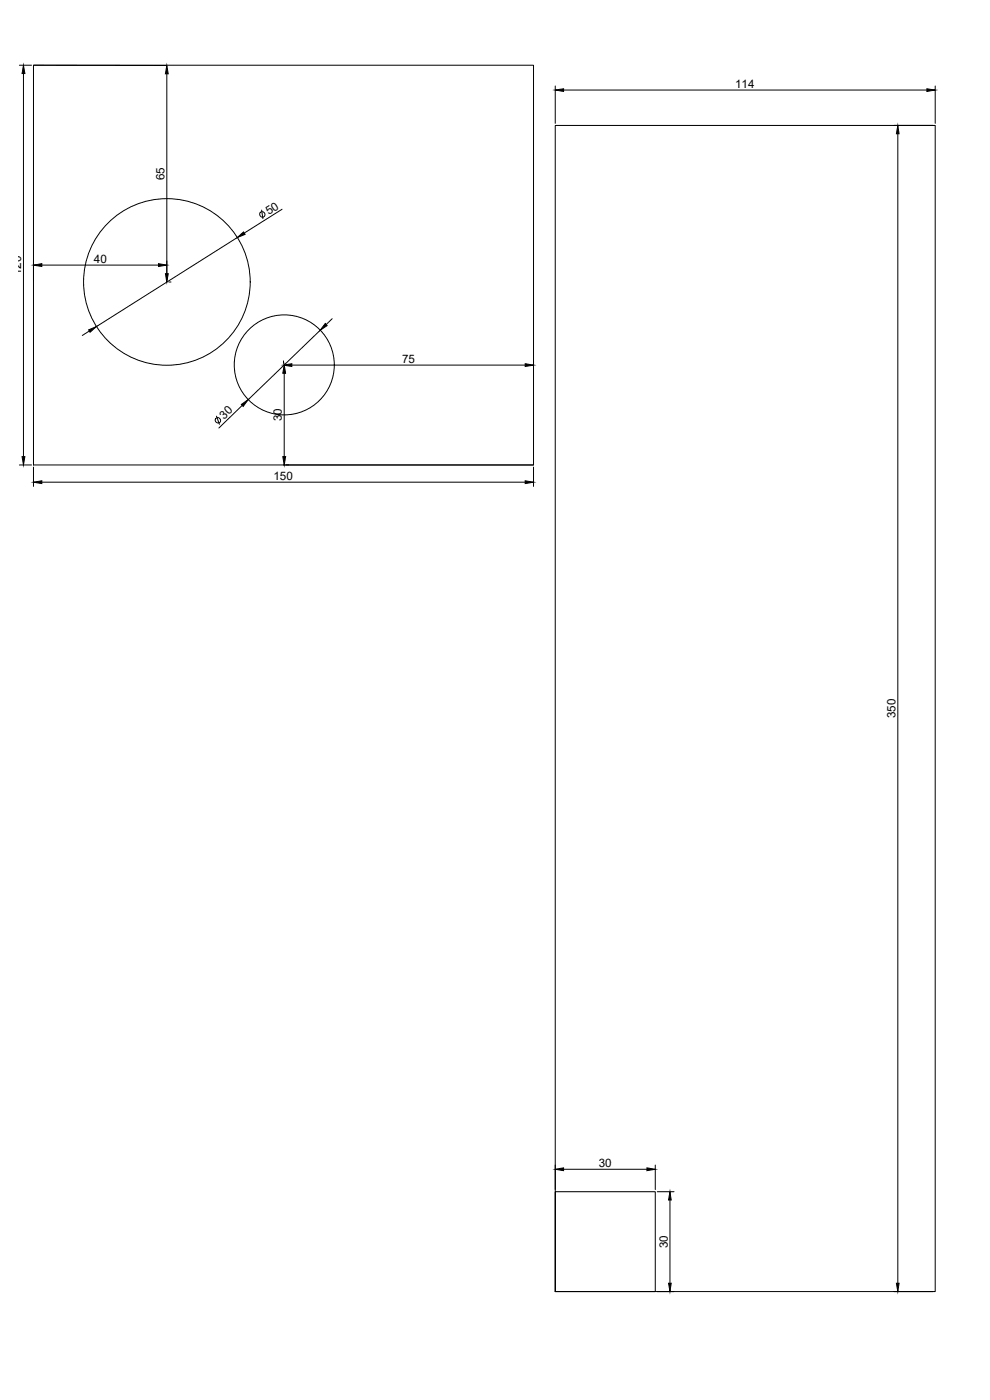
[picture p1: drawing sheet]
<svg xmlns="http://www.w3.org/2000/svg" width="297mm" height="420mm" viewBox="0 0 297 420" stroke-linecap="round" stroke-linejoin="round" font-family="sans-serif">
<!-- layer: 0 -->
<g fill="none" stroke="#000" stroke-width=".3">
<path d="M5.8 19.6h3.7M10 19.6h150.1v119.9h-150.1zM10 19.6l40.1 .1M48.8 19.7h.7M7 22.1v114.9M50.1 22.2v61.8M166.6 37.6h114v350h-114h30v-30h-30v30zM166.6 25.8v11.2M169.1 27h109M268.1 37.6h11.9M280.6 25.8v11.2M269.4 40.1v345"/>
<path d="M10 78.3v5.7M12.5 79.6h35.1M71.2 71.3l-42.3 26.7M78.5 63l.4 2.6M84.6 62.8l-11.3 7.1M26.8 99.3l-2.1 1.4M50.7 84.6h.6M96.1 99.1l-21.6 20.8M99.7 95.6l-1.8 1.8M85.1 108.3v.8M85.3 112v25M85.9 109.5h.6"/>
<path d="M87.6 109.6h70M160.1 108.3v.8M5.8 139.5h3.7M65 124.9l.8 2.5M72.7 121.7l-7 6.8M85.1 139.5h75M10 140.2v5.8M12.5 144.7h145.1M160.1 140.2v5.8M166.6 349.6v7.4M169.1 350.9h25M196.6 349.6v7.4"/>
<path d="M197.2 357.6h5M201 360.1v25M197.2 387.6h5M268.1 387.6h11.9"/>
<circle cx="78.7" cy="64.3" r=".83"/>
<circle cx="50.1" cy="84.6" r="25"/>
<circle cx="85.3" cy="109.5" r="15"/>
<circle cx="65.4" cy="126.1" r=".82"/>
</g>
<g fill="#000" stroke="#000" stroke-width=".3">
<path d="M7 19.6l.5 2.5h-.9zM50.1 19.7l.4 2.5h-.9zM166.6 27l2.5-.4v.8zM278.1 26.6l2.5 .4-2.5 .4zM269.4 37.6l.4 2.5h-.8zM10 79.6l2.5-.5v.9zM47.6 79.1l2.5 .5-2.5 .4zM71.2 71.3l1.9-1.7 .4 .7zM26.6 99l2.3-1-1.9 1.7zM49.6 82.1h.9l-.4 2.5zM97.6 97.1l.5 .6-2 1.4zM85.3 109.5l.4 2.5h-.8z"/>
<path d="M85.1 109.6l2.5-.5v.9zM157.6 109.1l2.5 .5-2.5 .4zM6.6 137h.9l-.5 2.5zM72.4 121.4l2.1-1.5-1.5 2.1zM84.9 137h.8l-.4 2.5zM10 144.7l2.5-.4v.8zM157.6 144.3l2.5 .4-2.5 .4zM166.6 350.9l2.5-.4v.8zM194.1 350.5l2.5 .4-2.5 .4zM201 357.6l.4 2.5h-.8zM200.6 385.1h.8l-.4 2.5zM269 385.1h.8l-.4 2.5z"/>
</g>
<g font-size="3.5">
<text x="220.6" y="26.4">114</text>
<text x="49.4" y="54.1" transform="rotate(-90 49.4 54.1)">65</text>
<text x="80.6" y="64.6" transform="rotate(-32 80.6 64.6)">50</text>
<text x="6.4" y="82.6" transform="rotate(-90 6.4 82.6)">120</text>
<text x="28.2" y="78.9">40</text>
<text x="120.6" y="108.9">75</text>
<text x="67.3" y="126" transform="rotate(-44 67.3 126)">30</text>
<text x="84.6" y="126.5" transform="rotate(-90 84.6 126.5)">30</text>
<text x="82.1" y="144">150</text>
<text x="268.7" y="215.5" transform="rotate(-90 268.7 215.5)">350</text>
<text x="179.7" y="350.2">30</text>
<text x="200.3" y="374.6" transform="rotate(-90 200.3 374.6)">30</text>
</g>
</svg>
